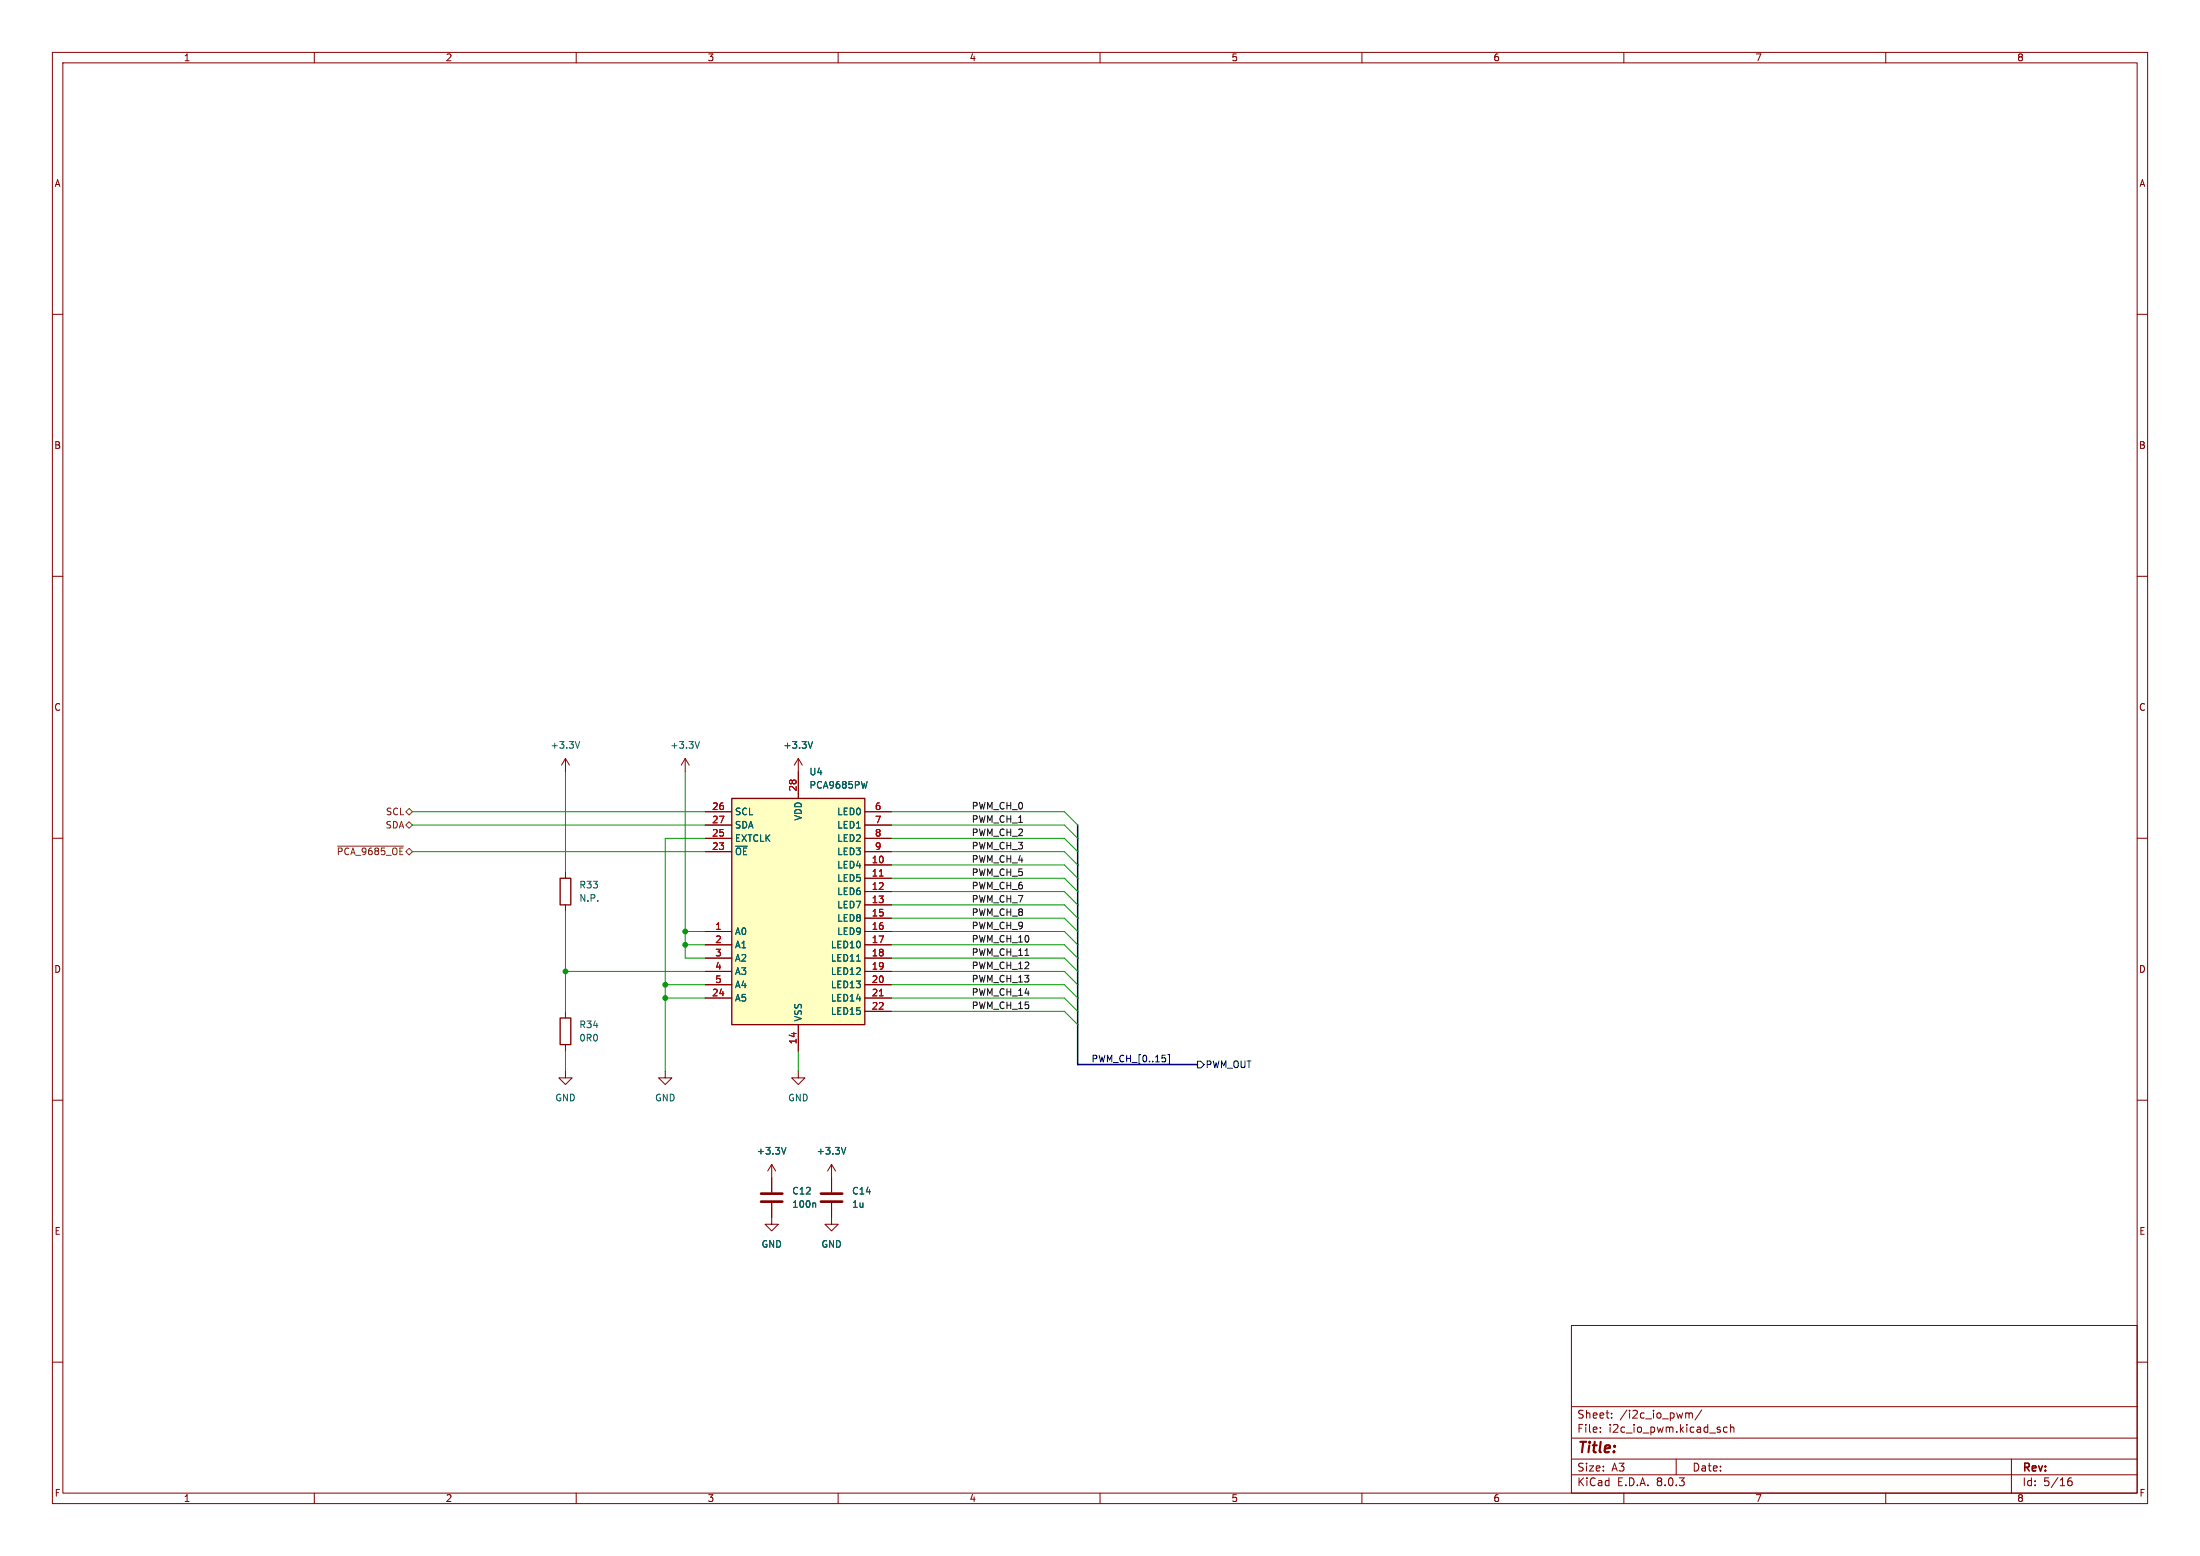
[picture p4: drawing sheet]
<svg xmlns="http://www.w3.org/2000/svg" width="420mm" height="297mm" viewBox="0 0 420 297" stroke-linecap="round" stroke-linejoin="round" font-family="sans-serif">
<g fill="none" stroke="#840000" stroke-width=".19">
<path d="M10 10h400v277h-400zM12 12h396v273h-396zM60 10v2M110 10v2M160 10v2M210 10v2M260 10v2M310 10v2M360 10v2M10 60h2M408 60h2M10 110h2"/>
<path d="M408 110h2M10 160h2M130.8 144.8l-.8 1.3M130.8 144.8v2.5M130.8 144.8l.8 1.3M408 160h2M10 210h2M408 210h2M10 260h2M300 253h108v32h-108zM408 260h2M300 278.5h108"/>
<path d="M300 274.5h108M300 268.5h108M305.5 273.2v.2M305.5 272.5v.1M307.7 270.5v.2M307.7 269.8v.1M320 278.5v3M322 269.7l.4 .1v.1M322.4 269.9l.3-.2 .3 .1 .1 .9M322.4 269.9v.8M324.9 269.1l-1.3 1.9M329.7 272.5l-.4-.1-.3 .3 .2 .6h.5"/>
<path d="M330.4 272.5l.2-.1 .3 .1 .1 .9M330.4 271.9v1.5M384 278.5v6.5M60 285v2M110 285v2M160 285v2M210 285v2M260 285v2M300 281.5h108M310 285v2M360 285v2M394.7 282.9l.3-.2h.4l.2 .2v.4l-.3 .3h-.3l-.3-.3"/>
<path d="M395.4 282.1a.6 .6 0 0 0-.7 .6"/>
</g>
<path d="M133.5 141.5l-.4 1.3" fill="none" stroke="#006464" stroke-width=".19"/>
<path d="M139.7 152.4h25.4v43.2h-25.4z" fill="#ffffc2"/>
<path d="M139.7 152.4h25.4v43.2h-25.4zM106.9 167.6h2.1v5.1h-2.1zM106.9 194.3h2.1v5.1h-2.1z" fill="none" stroke="#840000" stroke-width=".25"/>
<g fill="none" stroke="#840000" stroke-width=".19">
<path d="M107.9 144.8v2.5M107.9 144.8l-.7 1.3M107.9 144.8l.8 1.3M134.6 154.9h5.1M134.6 157.5h5.1M152.4 144.8v7.6M152.4 144.8l-.8 1.3M152.4 144.8l.8 1.3M165.1 154.9h5.1M165.1 157.5h5.1M107.9 166.4v1.2M107.9 172.7v1.3"/>
<path d="M134.6 177.8h5.1M134.6 162.6h5.1M134.6 160h5.1M165.1 177.8h5.1M165.1 165.1h5.1M165.1 167.6h5.1M165.1 170.2h5.1M165.1 172.7h5.1M165.1 175.3h5.1M165.1 162.6h5.1M165.1 160h5.1M107.9 193v1.3"/>
<path d="M107.9 199.4v1.3M134.6 180.3h5.1M134.6 182.9h5.1M134.6 185.4h5.1M134.6 188h5.1M134.6 190.5h5.1M152.4 195.6v5.1M165.1 180.3h5.1M165.1 182.9h5.1M165.1 185.4h5.1M165.1 188h5.1M165.1 190.5h5.1"/>
<path d="M165.1 193h5.1M107.9 204.5v1.2h1.3l-1.3 1.3-1.2-1.3h1.2M127 204.5v1.2h1.3l-1.3 1.3-1.3-1.3h1.3M152.4 204.5v1.2h1.3l-1.3 1.3-1.3-1.3h1.3M147.3 229.6v4.1h1.3l-1.3 1.2-1.3-1.2h1.3M147.3 222.2v5.4M147.3 222.2l-.7 1.3M147.3 222.2l.8 1.3M158.7 229.6v4.1h1.3l-1.3 1.2-1.2-1.2h1.2M158.7 222.2l-.7 1.3M158.7 222.2v5.4M158.7 222.2l.8 1.3"/>
</g>
<path d="M167.9 167.2h.7M167.9 190.1h.7" fill="none" stroke="#a90000" stroke-width=".19"/>
<path d="M110.7 141.5l-.5 1.3M155.1 141.5l-.4 1.3M165.5 149.2l-.3 1.2M163.5 183.5h.7M150 219l-.4 1.3M161.5 219l-.5 1.3M155.5 229.6l.2 .2v.6" fill="none" stroke="#006464" stroke-width=".19"/>
<path d="M145.3 229.4h4.1M145.3 227.8h4.1M156.7 229.4h4.1M156.7 227.8h4.1" fill="none" stroke="#840000" stroke-width=".51"/>
<path d="M77.5 157.5l.6-.7 .6 .7-.6 .6zM77.5 154.9l.6-.6 .6 .6-.6 .7zM64.4 161.5h12.7" fill="none" stroke="#725600" stroke-width=".19"/>
<path d="M223 201.3h.3v1.8h-.3M228.6 202.6h.6l.7 .6-.7 .6h-.6z" fill="none" stroke="#000084" stroke-width=".19"/>
<path d="M205.7 157.5v45.7h22.9" fill="none" stroke="#000084" stroke-width=".3"/>
<g fill="none" stroke="#009600" stroke-width=".19">
<path d="M78.7 154.9h55.9M78.7 157.5h55.9M107.9 147.3v19.1M130.8 147.3v35.6h3.8M170.2 154.9h33l2.5 2.6M170.2 157.5h33l2.5 2.5M78.7 162.6h55.9M107.9 174v19M130.8 177.8h3.8M134.6 160h-7.6v44.5M170.2 165.1h33l2.5 2.5M170.2 162.6h33l2.5 2.5"/>
<path d="M170.2 160h33l2.5 2.6M170.2 167.6h33l2.5 2.6M170.2 172.7h33l2.5 2.6M170.2 170.2h33l2.5 2.5M170.2 175.3h33l2.5 2.5M170.2 177.8h33l2.5 2.5M107.9 185.4h26.7M127 188h7.6M127 190.5h7.6M130.8 180.3h3.8M170.2 185.4h33l2.5 2.6M170.2 188h33l2.5 2.5"/>
<path d="M170.2 193h33l2.5 2.6M170.2 190.5h33l2.5 2.5M170.2 182.9h33l2.5 2.5M170.2 180.3h33l2.5 2.6M107.9 200.7v3.8M152.4 200.7v3.8"/>
</g>
<g fill="#009600" stroke="#009600" stroke-width=".19">
<circle cx="107.9" cy="185.4" r=".46"/>
<circle cx="130.8" cy="177.8" r=".46"/>
<circle cx="130.8" cy="180.3" r=".46"/>
<circle cx="127" cy="188" r=".46"/>
<circle cx="127" cy="190.5" r=".46"/>
</g>
<text font-size="2.8" fill="#840000" x="301" y="277.9">Title:</text>
<g font-size="2.1" fill="#840000">
<text x="301" y="273.7">File:</text>
<text x="301" y="271">Sheet:</text>
<text x="307.1" y="273.7">i2c_io_pwm.kicad_sch</text>
<text x="309.2" y="271">/i2c_io_pwm/</text>
<text x="301" y="281.1">Size:</text>
<text x="307.6" y="281.1">A3</text>
<text x="323" y="281.1">Date:</text>
<text x="386" y="281.3">Rev:</text>
<text x="301" y="283.9">KiCad</text>
<text x="308.7" y="283.9">E.D.A.</text>
<text x="316.3" y="283.9">8.0.3</text>
<text x="386" y="283.9">Id:</text>
<text x="390.1" y="283.9">5/16</text>
</g>
<g font-size="1.8" fill="#840000">
<text x="35" y="11.9">1</text>
<text x="85" y="11.9">2</text>
<text x="135" y="11.9">3</text>
<text x="185" y="11.9">4</text>
<text x="235" y="11.9">5</text>
<text x="285" y="11.9">6</text>
<text x="335" y="11.9">7</text>
<text x="385" y="11.9">8</text>
<text x="10.3" y="35.9">A</text>
<text x="408.3" y="35.9">A</text>
<text x="10.3" y="85.9">B</text>
<text x="408.2" y="85.9">B</text>
<text x="10.3" y="135.9">C</text>
<text x="408.2" y="135.9">C</text>
<text x="10.3" y="185.9">D</text>
<text x="408.2" y="185.9">D</text>
<text x="10.3" y="235.9">E</text>
<text x="408.3" y="235.9">E</text>
<text x="10.3" y="285.9">F</text>
<text x="35" y="286.9">1</text>
<text x="85" y="286.9">2</text>
<text x="135" y="286.9">3</text>
<text x="185" y="286.9">4</text>
<text x="235" y="286.9">5</text>
<text x="285" y="286.9">6</text>
<text x="335" y="286.9">7</text>
<text x="385" y="286.9">8</text>
<text x="408.3" y="285.9">F</text>
</g>
<g font-size="1.8" fill="#006464">
<text x="105" y="143.1">+3.3V</text>
<text x="127.9" y="143.1">+3.3V</text>
<text x="149.5" y="143.1">+3.3V</text>
<text x="154.4" y="148.2">U4</text>
<text x="140.2" y="155.8">SCL</text>
<text x="154.4" y="150.7">PCA9685PW</text>
<text x="159.7" y="155.8">LED0</text>
<text x="140.2" y="160.9">EXTCLK</text>
<text x="140.2" y="158.3">SDA</text>
<text x="153.3" y="156.7" transform="rotate(-90 153.3 156.7)">VDD</text>
<text x="159.7" y="158.3">LED1</text>
<text x="159.7" y="160.9">LED2</text>
<text x="140.2" y="163.4">~{OE}</text>
<text x="159.7" y="166">LED4</text>
<text x="159.7" y="163.4">LED3</text>
<text x="110.5" y="172.3">N.P.</text>
<text x="110.5" y="169.8">R33</text>
<text x="159.7" y="168.5">LED5</text>
<text x="159.7" y="171">LED6</text>
<text x="159.7" y="173.6">LED7</text>
<text x="140.2" y="178.7">A0</text>
<text x="159.7" y="176.1">LED8</text>
<text x="159.7" y="178.7">LED9</text>
<text x="140.2" y="181.2">A1</text>
<text x="140.2" y="183.7">A2</text>
<text x="158.5" y="181.2">LED10</text>
<text x="158.5" y="183.7">LED11</text>
<text x="140.2" y="191.4">A5</text>
<text x="140.2" y="186.3">A3</text>
<text x="140.2" y="188.8">A4</text>
<text x="158.5" y="186.3">LED12</text>
<text x="158.5" y="188.8">LED13</text>
<text x="158.5" y="191.4">LED14</text>
<text x="110.5" y="196.4">R34</text>
<text x="153.3" y="195.1" transform="rotate(-90 153.3 195.1)">VSS</text>
<text x="158.5" y="193.9">LED15</text>
<text x="110.5" y="199">0R0</text>
<text x="105.9" y="210.4">GND</text>
<text x="125" y="210.4">GND</text>
<text x="150.4" y="210.4">GND</text>
<text x="144.4" y="220.6">+3.3V</text>
<text x="155.8" y="220.6">+3.3V</text>
<text x="151.1" y="230.7">100n</text>
<text x="151.1" y="228.2">C12</text>
<text x="162.6" y="230.7">1u</text>
<text x="162.6" y="228.2">C14</text>
<text x="145.3" y="238.4">GND</text>
<text x="156.7" y="238.4">GND</text>
</g>
<g font-size="1.8" fill="#725600">
<text x="73.6" y="155.8">SCL</text>
<text x="73.5" y="158.3">SDA</text>
<text x="64.2" y="163.4">~{PCA_9685_OE}</text>
</g>
<g font-size="1.8" fill="#a90000">
<text x="135.8" y="154.7">26</text>
<text x="152.1" y="151.2" transform="rotate(-90 152.1 151.2)">28</text>
<text x="166.9" y="154.7">6</text>
<text x="135.8" y="159.8">25</text>
<text x="135.8" y="157.2">27</text>
<text x="166.9" y="157.2">7</text>
<text x="166.9" y="159.8">8</text>
<text x="135.8" y="162.3">23</text>
<text x="166.3" y="164.8">10</text>
<text x="166.3" y="167.4">11</text>
<text x="166.9" y="162.3">9</text>
<text x="166.3" y="169.9">12</text>
<text x="166.3" y="172.5">13</text>
<text x="136.5" y="177.5">1</text>
<text x="166.3" y="175">15</text>
<text x="166.3" y="177.5">16</text>
<text x="136.5" y="180.1">2</text>
<text x="136.5" y="182.6">3</text>
<text x="136.5" y="185.2">4</text>
<text x="166.3" y="180.1">17</text>
<text x="166.3" y="182.6">18</text>
<text x="166.3" y="185.2">19</text>
<text x="135.8" y="190.2">24</text>
<text x="136.5" y="187.7">5</text>
<text x="166.3" y="187.7">20</text>
<text x="166.3" y="190.2">21</text>
<text x="166.3" y="192.8">22</text>
<text x="152.1" y="199.4" transform="rotate(-90 152.1 199.4)">14</text>
</g>
<g font-size="1.8" fill="#0f0f0f">
<text x="185.4" y="154.6">PWM_CH_0</text>
<text x="185.4" y="157.1">PWM_CH_1</text>
<text x="185.4" y="159.7">PWM_CH_2</text>
<text x="185.4" y="167.3">PWM_CH_5</text>
<text x="185.4" y="162.2">PWM_CH_3</text>
<text x="185.4" y="164.8">PWM_CH_4</text>
<text x="185.4" y="172.4">PWM_CH_7</text>
<text x="185.4" y="169.8">PWM_CH_6</text>
<text x="185.4" y="177.5">PWM_CH_9</text>
<text x="185.4" y="174.9">PWM_CH_8</text>
<text x="185.4" y="180">PWM_CH_10</text>
<text x="185.4" y="182.5">PWM_CH_11</text>
<text x="185.4" y="185.1">PWM_CH_12</text>
<text x="185.4" y="187.6">PWM_CH_13</text>
<text x="185.4" y="190.2">PWM_CH_14</text>
<text x="185.4" y="192.7">PWM_CH_15</text>
</g>
<g font-size="1.8" fill="#000084">
<text x="208.3" y="202.9">PWM_CH_[0..15]</text>
<text x="230.1" y="204.1">PWM_OUT</text>
</g>
</svg>
